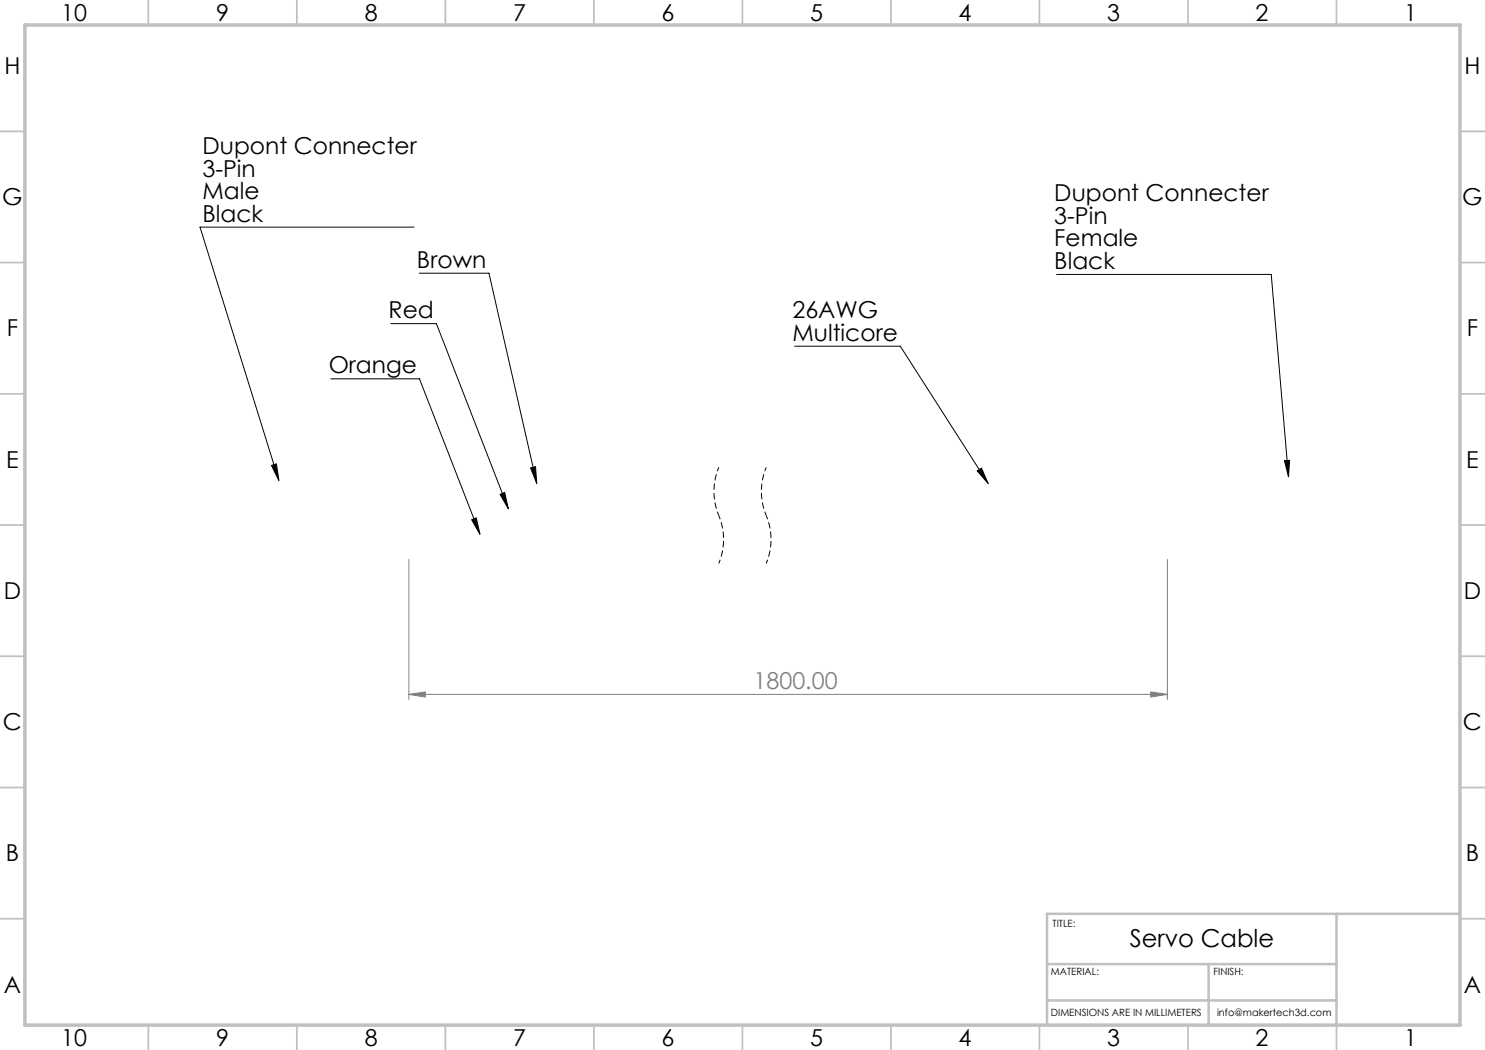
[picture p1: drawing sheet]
<svg xmlns="http://www.w3.org/2000/svg" width="297mm" height="210mm" viewBox="0 0 297 210" stroke-linecap="round" stroke-linejoin="round" font-family="sans-serif">
<path d="M82.8 45.4h-42.8l15.8 50.7M83.9 54.6h13.9l9.6 42.1M211.3 54.9h42.9l3.5 40.5M66.2 75.8h17.7l12.1 31M78.2 64.7h9.1l14.4 37.1M158.9 69.2h21.2l17.5 27.5M54.3 93.1l1-.3 .5 3.3zM100 98.9l.9-.4 .8 3.3zM106.1 93.6l1-.3 .3 3.4zM195.4 94.2l.9-.6 1.3 3.1zM256.9 92.1h1l-.2 3.3zM94.3 104l.9-.4 .8 3.2z" fill="none" stroke="#000" stroke-width=".2"/>
<path d="M143.8 93.5a12.5 12.5 0 0 0 0 9.6M153.2 93.5a12.5 12.5 0 0 0 0 9.6M143.8 103.1a12.5 12.5 0 0 1 0 9.6M153.2 103.1a12.5 12.5 0 0 1 0 9.6" fill="none" stroke="#000" stroke-width=".2" stroke-dasharray="1.3 .6" stroke-dashoffset=".5" stroke-linecap="butt"/>
<path d="M81.8 111.9v28M233.5 111.9v28M81.8 138.9l3.3-.5v1zM81.8 138.9h151.7M230.2 138.4l3.3 .5-3.3 .5z" fill="none" stroke="#808080" stroke-width=".2"/>
<g fill="none" stroke="#c0c0c0" stroke-width=".35">
<path d="M29.7 0v5M59.4 0v5M89.1 0v5M118.8 0v5M148.5 0v5M178.2 0v5M207.9 0v5M237.6 0v5M267.3 0v5M0 26.3h5M292 26.3h5M0 52.5h5"/>
<path d="M292 52.5h5M0 78.8h5M292 78.8h5M0 105h5M5 105h.1M292 105h.1M292 105h5M0 131.3h5M292 131.3h5M0 157.5h5M292 157.5h5M0 183.8h5"/>
<path d="M292 183.8h5M29.7 205v5M59.4 205v5M89.1 205v5M118.8 205v5M148.5 205h.1M148.5 205v5M178.2 205v5M207.9 205v5M237.6 205v5M267.3 205v5"/>
</g>
<path d="M209.4 192.8h57.9M241.7 192.8v12.2M267.3 182.8v22.2M292 182.8h-82.6v22.2M209.4 200.1h57.9" fill="none" stroke="#c0c0c0" stroke-width=".5"/>
<path d="M5 5h287v200h-287z" fill="none" stroke="#c0c0c0" stroke-width=".7"/>
<path d="M256.9 92.1h1l-.2 3.3zM195.4 94.2l.9-.6 1.3 3.1zM106.1 93.6l1-.3 .3 3.4zM100 98.9l.9-.4 .8 3.3zM94.3 104l.9-.4 .8 3.2zM54.3 93.1l1-.3 .5 3.3z" fill="#000"/>
<path d="M81.8 138.9l3.3-.5v1zM230.2 138.4l3.3 .5-3.3 .5z" fill="#808080"/>
<text font-size="4.9" x="226" y="189.4">Servo Cable</text>
<g font-size="4.7">
<text x="12.2" y="4.2">10</text>
<text x="43.2" y="4.2">9</text>
<text x="72.9" y="4.2">8</text>
<text x="102.6" y="4.2">7</text>
<text x="132.3" y="4.2">6</text>
<text x="162" y="4.2">5</text>
<text x="191.7" y="4.2">4</text>
<text x="221.4" y="4.2">3</text>
<text x="251.1" y="4.2">2</text>
<text x="280.8" y="4.2">1</text>
<text x=".9" y="14.8">H</text>
<text x="292.9" y="14.8">H</text>
<text x="40.5" y="30.8">Dupont Connecter</text>
<text x="40.5" y="35.4">3-Pin</text>
<text x=".5" y="41">G</text>
<text x="40.5" y="39.9">Male</text>
<text x="210.9" y="40.2">Dupont Connecter</text>
<text x="292.4" y="41">G</text>
<text x="40.5" y="44.4">Black</text>
<text x="210.9" y="44.8">3-Pin</text>
<text x="83.4" y="53.6">Brown</text>
<text x="210.9" y="49.3">Female</text>
<text x="210.9" y="53.8">Black</text>
<text x="77.7" y="63.7">Red</text>
<text x="158.5" y="63.7">26AWG</text>
<text x="1.4" y="67.3">F</text>
<text x="158.5" y="68.2">Multicore</text>
<text x="293.4" y="67.3">F</text>
<text x="65.7" y="74.7">Orange</text>
<text x="1.2" y="93.5">E</text>
<text x="293.2" y="93.5">E</text>
<text x=".8" y="119.8">D</text>
<text x="292.8" y="119.8">D</text>
<text x=".6" y="146">C</text>
<text x="292.6" y="146">C</text>
<text x="1.2" y="172.3">B</text>
<text x="293.2" y="172.3">B</text>
<text x=".8" y="198.5">A</text>
<text x="292.8" y="198.5">A</text>
<text x="12.2" y="209.2">10</text>
<text x="43.2" y="209.2">9</text>
<text x="72.9" y="209.2">8</text>
<text x="102.6" y="209.2">7</text>
<text x="132.3" y="209.2">6</text>
<text x="162" y="209.2">5</text>
<text x="191.7" y="209.2">4</text>
<text x="221.4" y="209.2">3</text>
<text x="251.1" y="209.2">2</text>
<text x="280.8" y="209.2">1</text>
</g>
<text font-size="4.7" fill="#808080" x="150.7" y="137.9">1800.00</text>
<g font-size="2">
<text x="210.5" y="185.4">TITLE:</text>
<text x="210.2" y="195">MATERIAL:</text>
<text x="242.7" y="195">FINISH:</text>
<text x="210.2" y="203.2">DIMENSIONS ARE IN MILLIMETERS</text>
<text x="243.4" y="203.2">info@makertech3d.com</text>
</g>
</svg>
